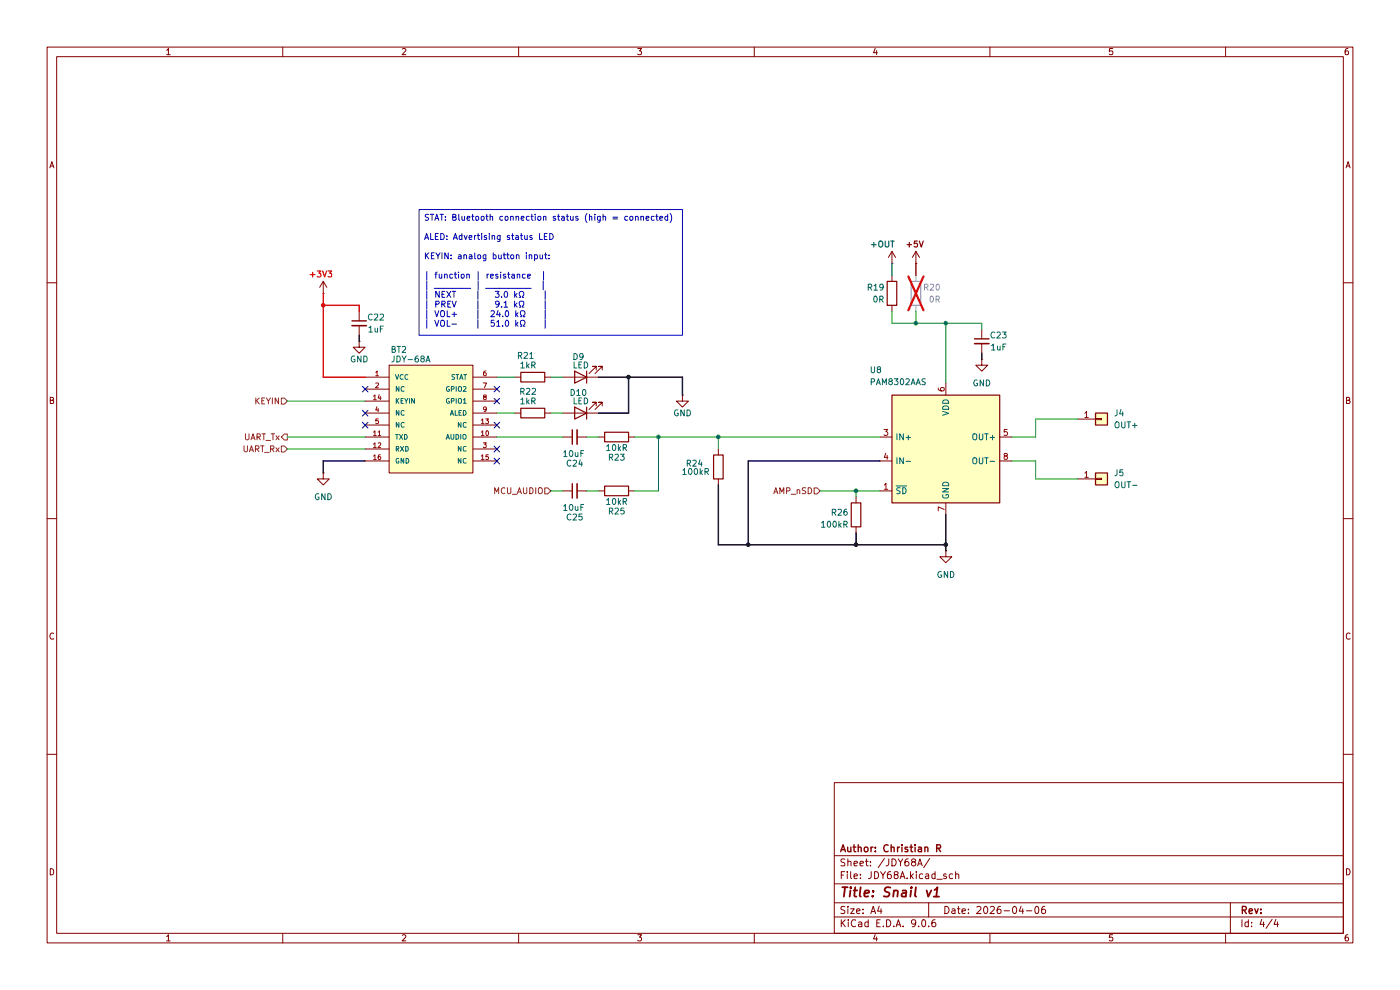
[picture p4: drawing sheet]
(kicad_sch
 (version 20250114)
 (generator "eeschema")
 (generator_version "9.0")
 (paper "A4")
 (title_block
  (title "Snail v1")
  (date "2026-04-06")
  (company "Author: Christian R"))
 (lib_symbols
  (symbol "Amplifier_Audio:PAM8302AAS" (exclude_from_sim no) (in_bom yes) (on_board yes)
   (property "Reference" "U9" (at -12.446 11.684 0) (effects (font (size 1.27 1.27)) (justify left)))
   (property "Value" "PAM8302AAS" (at -12.446 9.144 0) (effects (font (size 1.27 1.27)) (justify left)))
   (property "Footprint" "Package_SO:MSOP-8_3x3mm_P0.65mm" (at 5.334 -30.734 0) (effects (font (size 1.27 1.27)) (hide yes)))
   (property "Datasheet" "https://www.diodes.com/assets/Datasheets/PAM8302A.pdf" (at 1.27 -23.622 0) (effects (font (size 1.27 1.27)) (hide yes)))
   (property "Description" "2.5W Filterless Class-D Mono Audio Amplifier, MSOP-8" (at 1.27 -23.622 0) (effects (font (size 1.27 1.27)) (hide yes)))
   (symbol "PAM8302AAS_0_1"
    (rectangle (start -7.62 6.35) (end 15.24 -16.51) (stroke (width 0.254) (type default)) (fill (type background))))
   (symbol "PAM8302AAS_1_1"
    (pin input line (at -10.16 -2.54 0) (length 2.54) (name "IN+" (effects (font (size 1.27 1.27)))) (number "3" (effects (font (size 1.27 1.27)))))
    (pin input line (at -10.16 -7.62 0) (length 2.54) (name "IN-" (effects (font (size 1.27 1.27)))) (number "4" (effects (font (size 1.27 1.27)))))
    (pin input line (at -10.16 -13.97 0) (length 2.54) (name "~{SD}" (effects (font (size 1.27 1.27)))) (number "1" (effects (font (size 1.27 1.27)))))
    (pin power_in line (at 3.81 8.89 270) (length 2.54) (name "VDD" (effects (font (size 1.27 1.27)))) (number "6" (effects (font (size 1.27 1.27)))))
    (pin power_in line (at 3.81 -19.05 90) (length 2.54) (name "GND" (effects (font (size 1.27 1.27)))) (number "7" (effects (font (size 1.27 1.27)))))
    (pin no_connect line (at 7.62 -5.08 180) (length 2.54) (hide yes) (name "NC" (effects (font (size 1.27 1.27)))) (number "2" (effects (font (size 1.27 1.27)))))
    (pin output line (at 17.78 -2.54 180) (length 2.54) (name "OUT+" (effects (font (size 1.27 1.27)))) (number "5" (effects (font (size 1.27 1.27)))))
    (pin output line (at 17.78 -7.62 180) (length 2.54) (name "OUT-" (effects (font (size 1.27 1.27)))) (number "8" (effects (font (size 1.27 1.27))))))
   (embedded_fonts no))
  (symbol "Connector_Generic:Conn_01x01"
   (pin_names
    (offset 1.016) (hide yes)) (exclude_from_sim no) (in_bom yes) (on_board yes)
   (property "Reference" "J" (at 0 2.54 0) (effects (font (size 1.27 1.27))))
   (property "Value" "Conn_01x01" (at 0 -2.54 0) (effects (font (size 1.27 1.27))))
   (property "Footprint" "" (at 0 0 0) (effects (font (size 1.27 1.27)) (hide yes)))
   (property "Datasheet" "~" (at 0 0 0) (effects (font (size 1.27 1.27)) (hide yes)))
   (property "Description" "Generic connector, single row, 01x01, script generated (kicad-library-utils/schlib/autogen/connector/)" (at 0 0 0) (effects (font (size 1.27 1.27)) (hide yes)))
   (symbol "Conn_01x01_1_1"
    (rectangle (start -1.27 1.27) (end 1.27 -1.27) (stroke (width 0.254) (type default)) (fill (type background)))
    (rectangle (start -1.27 0.127) (end 0 -0.127) (stroke (width 0.1524) (type default)) (fill (type none)))
    (pin passive line (at -5.08 0 0) (length 3.81) (name "Pin_1" (effects (font (size 1.27 1.27)))) (number "1" (effects (font (size 1.27 1.27))))))
   (embedded_fonts no))
  (symbol "Device:C_Small"
   (pin_numbers (hide yes))
   (pin_names
    (offset 0.254) (hide yes)) (exclude_from_sim no) (in_bom yes) (on_board yes)
   (property "Reference" "C" (at 0.254 1.778 0) (effects (font (size 1.27 1.27)) (justify left)))
   (property "Value" "C_Small" (at 0.254 -2.032 0) (effects (font (size 1.27 1.27)) (justify left)))
   (property "Footprint" "" (at 0 0 0) (effects (font (size 1.27 1.27)) (hide yes)))
   (property "Datasheet" "~" (at 0 0 0) (effects (font (size 1.27 1.27)) (hide yes)))
   (property "Description" "Unpolarized capacitor, small symbol" (at 0 0 0) (effects (font (size 1.27 1.27)) (hide yes)))
   (symbol "C_Small_0_1"
    (polyline (pts (xy -1.524 0.508) (xy 1.524 0.508)) (stroke (width 0.3048) (type default)) (fill (type none)))
    (polyline (pts (xy -1.524 -0.508) (xy 1.524 -0.508)) (stroke (width 0.3302) (type default)) (fill (type none))))
   (symbol "C_Small_1_1"
    (pin passive line (at 0 2.54 270) (length 2.032) (name "~" (effects (font (size 1.27 1.27)))) (number "1" (effects (font (size 1.27 1.27)))))
    (pin passive line (at 0 -2.54 90) (length 2.032) (name "~" (effects (font (size 1.27 1.27)))) (number "2" (effects (font (size 1.27 1.27))))))
   (embedded_fonts no))
  (symbol "Device:LED"
   (pin_numbers (hide yes))
   (pin_names
    (offset 1.016) (hide yes)) (exclude_from_sim no) (in_bom yes) (on_board yes)
   (property "Reference" "D" (at 0 2.54 0) (effects (font (size 1.27 1.27))))
   (property "Value" "LED" (at 0 -2.54 0) (effects (font (size 1.27 1.27))))
   (property "Footprint" "" (at 0 0 0) (effects (font (size 1.27 1.27)) (hide yes)))
   (property "Datasheet" "~" (at 0 0 0) (effects (font (size 1.27 1.27)) (hide yes)))
   (property "Description" "Light emitting diode" (at 0 0 0) (effects (font (size 1.27 1.27)) (hide yes)))
   (property "Sim.Pins" "1=K 2=A" (at 0 0 0) (effects (font (size 1.27 1.27)) (hide yes)))
   (symbol "LED_0_1"
    (polyline (pts (xy -3.048 -0.762) (xy -4.572 -2.286) (xy -3.81 -2.286) (xy -4.572 -2.286) (xy -4.572 -1.524)) (stroke (width 0) (type default)) (fill (type none)))
    (polyline (pts (xy -1.778 -0.762) (xy -3.302 -2.286) (xy -2.54 -2.286) (xy -3.302 -2.286) (xy -3.302 -1.524)) (stroke (width 0) (type default)) (fill (type none)))
    (polyline (pts (xy -1.27 0) (xy 1.27 0)) (stroke (width 0) (type default)) (fill (type none)))
    (polyline (pts (xy -1.27 -1.27) (xy -1.27 1.27)) (stroke (width 0.254) (type default)) (fill (type none)))
    (polyline (pts (xy 1.27 -1.27) (xy 1.27 1.27) (xy -1.27 0) (xy 1.27 -1.27)) (stroke (width 0.254) (type default)) (fill (type none))))
   (symbol "LED_1_1"
    (pin passive line (at -3.81 0 0) (length 2.54) (name "K" (effects (font (size 1.27 1.27)))) (number "1" (effects (font (size 1.27 1.27)))))
    (pin passive line (at 3.81 0 180) (length 2.54) (name "A" (effects (font (size 1.27 1.27)))) (number "2" (effects (font (size 1.27 1.27))))))
   (embedded_fonts no))
  (symbol "Device:R"
   (pin_numbers (hide yes))
   (pin_names
    (offset 0)) (exclude_from_sim no) (in_bom yes) (on_board yes)
   (property "Reference" "R" (at 2.032 0 90) (effects (font (size 1.27 1.27))))
   (property "Value" "R" (at 0 0 90) (effects (font (size 1.27 1.27))))
   (property "Footprint" "" (at -1.778 0 90) (effects (font (size 1.27 1.27)) (hide yes)))
   (property "Datasheet" "~" (at 0 0 0) (effects (font (size 1.27 1.27)) (hide yes)))
   (property "Description" "Resistor" (at 0 0 0) (effects (font (size 1.27 1.27)) (hide yes)))
   (symbol "R_0_1"
    (rectangle (start -1.016 -2.54) (end 1.016 2.54) (stroke (width 0.254) (type default)) (fill (type none))))
   (symbol "R_1_1"
    (pin passive line (at 0 3.81 270) (length 1.27) (name "~" (effects (font (size 1.27 1.27)))) (number "1" (effects (font (size 1.27 1.27)))))
    (pin passive line (at 0 -3.81 90) (length 1.27) (name "~" (effects (font (size 1.27 1.27)))) (number "2" (effects (font (size 1.27 1.27))))))
   (embedded_fonts no))
  (symbol "JDY-68A:JDY-68A"
   (pin_names
    (offset 1.016)) (exclude_from_sim no) (in_bom yes) (on_board yes)
   (property "Reference" "BT2" (at 0 16.51 0) (effects (font (size 1.27 1.27))))
   (property "Value" "JDY-68A" (at 0 13.97 0) (effects (font (size 1.27 1.27))))
   (property "Footprint" "" (at 0 11.43 0) (effects (font (size 1.27 1.27)) (hide yes)))
   (property "Datasheet" "" (at 0 10.16 0) (effects (font (size 1.27 1.27)) (hide yes)))
   (property "Description" "JDY-68A Dual-Mode BLE 5.1 + Audio Bluetooth Module" (at 0 8.89 0) (effects (font (size 1.27 1.27)) (hide yes)))
   (symbol "JDY-68A_0_1"
    (rectangle (start -8.89 12.7) (end 8.89 -10.16) (stroke (width 0) (type default)) (fill (type background))))
   (symbol "JDY-68A_1_1"
    (pin power_in line (at -13.97 10.16 0) (length 5.08) (name "VCC" (effects (font (size 1.016 1.016)))) (number "1" (effects (font (size 1.016 1.016)))))
    (pin unspecified line (at -13.97 7.62 0) (length 5.08) (name "NC" (effects (font (size 1.016 1.016)))) (number "2" (effects (font (size 1.016 1.016)))))
    (pin input line (at -13.97 5.08 0) (length 5.08) (name "KEYIN" (effects (font (size 1.016 1.016)))) (number "14" (effects (font (size 1.016 1.016)))))
    (pin unspecified line (at -13.97 2.54 0) (length 5.08) (name "NC" (effects (font (size 1.016 1.016)))) (number "4" (effects (font (size 1.016 1.016)))))
    (pin unspecified line (at -13.97 0 0) (length 5.08) (name "NC" (effects (font (size 1.016 1.016)))) (number "5" (effects (font (size 1.016 1.016)))))
    (pin output line (at -13.97 -2.54 0) (length 5.08) (name "TXD" (effects (font (size 1.016 1.016)))) (number "11" (effects (font (size 1.016 1.016)))))
    (pin input line (at -13.97 -5.08 0) (length 5.08) (name "RXD" (effects (font (size 1.016 1.016)))) (number "12" (effects (font (size 1.016 1.016)))))
    (pin power_in line (at -13.97 -7.62 0) (length 5.08) (name "GND" (effects (font (size 1.016 1.016)))) (number "16" (effects (font (size 1.016 1.016)))))
    (pin output line (at 13.97 10.16 180) (length 5.08) (name "STAT" (effects (font (size 1.016 1.016)))) (number "6" (effects (font (size 1.016 1.016)))))
    (pin output line (at 13.97 7.62 180) (length 5.08) (name "GPIO2" (effects (font (size 1.016 1.016)))) (number "7" (effects (font (size 1.016 1.016)))))
    (pin output line (at 13.97 5.08 180) (length 5.08) (name "GPIO1" (effects (font (size 1.016 1.016)))) (number "8" (effects (font (size 1.016 1.016)))))
    (pin output line (at 13.97 2.54 180) (length 5.08) (name "ALED" (effects (font (size 1.016 1.016)))) (number "9" (effects (font (size 1.016 1.016)))))
    (pin input line (at 13.97 0 180) (length 5.08) (name "NC" (effects (font (size 1.016 1.016)))) (number "13" (effects (font (size 1.016 1.016)))))
    (pin output line (at 13.97 -2.54 180) (length 5.08) (name "AUDIO" (effects (font (size 1.016 1.016)))) (number "10" (effects (font (size 1.016 1.016)))))
    (pin unspecified line (at 13.97 -5.08 180) (length 5.08) (name "NC" (effects (font (size 1.016 1.016)))) (number "3" (effects (font (size 1.016 1.016)))))
    (pin passive line (at 13.97 -7.62 180) (length 5.08) (name "NC" (effects (font (size 1.016 1.016)))) (number "15" (effects (font (size 1.016 1.016))))))
   (embedded_fonts no))
  (symbol "power:+1V0"
   (power)
   (pin_numbers (hide yes))
   (pin_names
    (offset 0) (hide yes)) (exclude_from_sim no) (in_bom yes) (on_board yes)
   (property "Reference" "#PWR" (at 0 -3.81 0) (effects (font (size 1.27 1.27)) (hide yes)))
   (property "Value" "+1V0" (at 0 3.556 0) (effects (font (size 1.27 1.27))))
   (property "Footprint" "" (at 0 0 0) (effects (font (size 1.27 1.27)) (hide yes)))
   (property "Datasheet" "" (at 0 0 0) (effects (font (size 1.27 1.27)) (hide yes)))
   (property "Description" "Power symbol creates a global label with name \"+1V0\"" (at 0 0 0) (effects (font (size 1.27 1.27)) (hide yes)))
   (symbol "+1V0_0_1"
    (polyline (pts (xy -0.762 1.27) (xy 0 2.54)) (stroke (width 0) (type default)) (fill (type none)))
    (polyline (pts (xy 0 2.54) (xy 0.762 1.27)) (stroke (width 0) (type default)) (fill (type none)))
    (polyline (pts (xy 0 0) (xy 0 2.54)) (stroke (width 0) (type default)) (fill (type none))))
   (symbol "+1V0_1_1"
    (pin power_in line (at 0 0 90) (length 0) (name "~" (effects (font (size 1.27 1.27)))) (number "1" (effects (font (size 1.27 1.27))))))
   (embedded_fonts no))
  (symbol "power:+3V3"
   (power)
   (pin_numbers (hide yes))
   (pin_names
    (offset 0) (hide yes)) (exclude_from_sim no) (in_bom yes) (on_board yes)
   (property "Reference" "#PWR" (at 0 -3.81 0) (effects (font (size 1.27 1.27)) (hide yes)))
   (property "Value" "+3V3" (at 0 3.556 0) (effects (font (size 1.27 1.27))))
   (property "Footprint" "" (at 0 0 0) (effects (font (size 1.27 1.27)) (hide yes)))
   (property "Datasheet" "" (at 0 0 0) (effects (font (size 1.27 1.27)) (hide yes)))
   (property "Description" "Power symbol creates a global label with name \"+3V3\"" (at 0 0 0) (effects (font (size 1.27 1.27)) (hide yes)))
   (symbol "+3V3_0_1"
    (polyline (pts (xy -0.762 1.27) (xy 0 2.54)) (stroke (width 0) (type default)) (fill (type none)))
    (polyline (pts (xy 0 2.54) (xy 0.762 1.27)) (stroke (width 0) (type default)) (fill (type none)))
    (polyline (pts (xy 0 0) (xy 0 2.54)) (stroke (width 0) (type default)) (fill (type none))))
   (symbol "+3V3_1_1"
    (pin power_in line (at 0 0 90) (length 0) (name "~" (effects (font (size 1.27 1.27)))) (number "1" (effects (font (size 1.27 1.27))))))
   (embedded_fonts no))
  (symbol "power:+5V"
   (power)
   (pin_numbers (hide yes))
   (pin_names
    (offset 0) (hide yes)) (exclude_from_sim no) (in_bom yes) (on_board yes)
   (property "Reference" "#PWR" (at 0 -3.81 0) (effects (font (size 1.27 1.27)) (hide yes)))
   (property "Value" "+5V" (at 0 3.556 0) (effects (font (size 1.27 1.27))))
   (property "Footprint" "" (at 0 0 0) (effects (font (size 1.27 1.27)) (hide yes)))
   (property "Datasheet" "" (at 0 0 0) (effects (font (size 1.27 1.27)) (hide yes)))
   (property "Description" "Power symbol creates a global label with name \"+5V\"" (at 0 0 0) (effects (font (size 1.27 1.27)) (hide yes)))
   (symbol "+5V_0_1"
    (polyline (pts (xy -0.762 1.27) (xy 0 2.54)) (stroke (width 0) (type default)) (fill (type none)))
    (polyline (pts (xy 0 2.54) (xy 0.762 1.27)) (stroke (width 0) (type default)) (fill (type none)))
    (polyline (pts (xy 0 0) (xy 0 2.54)) (stroke (width 0) (type default)) (fill (type none))))
   (symbol "+5V_1_1"
    (pin power_in line (at 0 0 90) (length 0) (name "~" (effects (font (size 1.27 1.27)))) (number "1" (effects (font (size 1.27 1.27))))))
   (embedded_fonts no))
  (symbol "power:GND"
   (power)
   (pin_numbers (hide yes))
   (pin_names
    (offset 0) (hide yes)) (exclude_from_sim no) (in_bom yes) (on_board yes)
   (property "Reference" "#PWR" (at 0 -6.35 0) (effects (font (size 1.27 1.27)) (hide yes)))
   (property "Value" "GND" (at 0 -3.81 0) (effects (font (size 1.27 1.27))))
   (property "Footprint" "" (at 0 0 0) (effects (font (size 1.27 1.27)) (hide yes)))
   (property "Datasheet" "" (at 0 0 0) (effects (font (size 1.27 1.27)) (hide yes)))
   (property "Description" "Power symbol creates a global label with name \"GND\" , ground" (at 0 0 0) (effects (font (size 1.27 1.27)) (hide yes)))
   (symbol "GND_0_1"
    (polyline (pts (xy 0 0) (xy 0 -1.27) (xy 1.27 -1.27) (xy 0 -2.54) (xy -1.27 -1.27) (xy 0 -1.27)) (stroke (width 0) (type default)) (fill (type none))))
   (symbol "GND_1_1"
    (pin power_in line (at 0 0 270) (length 0) (name "~" (effects (font (size 1.27 1.27)))) (number "1" (effects (font (size 1.27 1.27))))))
   (embedded_fonts no)))
 (text_box "STAT: Bluetooth connection status (high = connected)\n\nALED: Advertising status LED\n\nKEYIN: analog button input:\n\n| function | resistance  |\n| ________ | __________  |\n| NEXT	 |   3.0 kΩ	|\n| PREV	 |   9.1 kΩ	|\n| VOL+	 |  24.0 kΩ	|\n| VOL−	 |  51.0 kΩ	|\n"
  (exclude_from_sim no)
  (at 88.9 44.45 0)
  (size 55.88 26.67)
  (margins 0.9525 0.9525 0.9525 0.9525)
  (stroke (width 0) (type solid))
  (fill (type none))
  (effects (font (size 1.27 1.27)) (justify left top)))
 (junction
  (at 181.61 104.14)
  (diameter 0)
  (color 0 0 0 0))
 (junction
  (at 200.66 115.57)
  (diameter 0)
  (color 0 0 0 1))
 (junction
  (at 194.31 68.58)
  (diameter 0)
  (color 0 0 0 0))
 (junction
  (at 152.4 92.71)
  (diameter 0)
  (color 0 0 0 0))
 (junction
  (at 181.61 115.57)
  (diameter 0)
  (color 0 0 0 1))
 (junction
  (at 133.35 80.01)
  (diameter 0)
  (color 0 0 0 1))
 (junction
  (at 200.66 68.58)
  (diameter 0)
  (color 0 0 0 0))
 (junction
  (at 68.58 64.77)
  (diameter 0)
  (color 255 0 0 1))
 (junction
  (at 139.7 92.71)
  (diameter 0)
  (color 0 0 0 0))
 (junction
  (at 158.75 115.57)
  (diameter 0)
  (color 0 0 0 1))
 (no_connect
  (at 105.41 95.25))
 (no_connect
  (at 77.47 82.55))
 (no_connect
  (at 105.41 97.79))
 (no_connect
  (at 105.41 85.09))
 (no_connect
  (at 77.47 90.17))
 (no_connect
  (at 105.41 82.55))
 (no_connect
  (at 77.47 87.63))
 (no_connect
  (at 105.41 90.17))
 (wire
  (pts (xy 68.58 80.01) (xy 77.47 80.01))
  (stroke (width 0.3048) (type default) (color 255 0 0 1)))
 (wire
  (pts (xy 60.96 92.71) (xy 77.47 92.71))
  (stroke (width 0) (type default)))
 (wire
  (pts (xy 152.4 92.71) (xy 186.69 92.71))
  (stroke (width 0) (type default)))
 (wire
  (pts (xy 133.35 87.63) (xy 133.35 80.01))
  (stroke (width 0.3048) (type default) (color 0 0 0 1)))
 (wire
  (pts (xy 116.84 80.01) (xy 119.38 80.01))
  (stroke (width 0) (type default)))
 (wire
  (pts (xy 219.71 101.6) (xy 228.6 101.6))
  (stroke (width 0) (type default)))
 (wire
  (pts (xy 152.4 92.71) (xy 152.4 95.25))
  (stroke (width 0) (type default)))
 (wire
  (pts (xy 189.23 68.58) (xy 194.31 68.58))
  (stroke (width 0) (type default)))
 (wire
  (pts (xy 105.41 92.71) (xy 119.38 92.71))
  (stroke (width 0) (type default)))
 (wire
  (pts (xy 208.28 74.93) (xy 208.28 76.2))
  (stroke (width 0.3048) (type default) (color 0 0 0 1)))
 (wire
  (pts (xy 194.31 55.88) (xy 194.31 58.42))
  (stroke (width 0.3048) (type default) (color 132 0 0 1)))
 (wire
  (pts (xy 194.31 66.04) (xy 194.31 68.58))
  (stroke (width 0) (type default)))
 (wire
  (pts (xy 189.23 66.04) (xy 189.23 68.58))
  (stroke (width 0) (type default)))
 (wire
  (pts (xy 158.75 115.57) (xy 181.61 115.57))
  (stroke (width 0.3048) (type default) (color 0 0 0 1)))
 (wire
  (pts (xy 194.31 68.58) (xy 200.66 68.58))
  (stroke (width 0) (type default)))
 (wire
  (pts (xy 200.66 68.58) (xy 200.66 81.28))
  (stroke (width 0) (type default)))
 (wire
  (pts (xy 124.46 92.71) (xy 127 92.71))
  (stroke (width 0) (type default)))
 (wire
  (pts (xy 219.71 88.9) (xy 228.6 88.9))
  (stroke (width 0) (type default)))
 (wire
  (pts (xy 134.62 92.71) (xy 139.7 92.71))
  (stroke (width 0) (type default)))
 (wire
  (pts (xy 200.66 115.57) (xy 200.66 116.84))
  (stroke (width 0.3048) (type default) (color 0 0 0 1)))
 (wire
  (pts (xy 214.63 97.79) (xy 219.71 97.79))
  (stroke (width 0) (type default)))
 (wire
  (pts (xy 139.7 104.14) (xy 139.7 92.71))
  (stroke (width 0) (type default)))
 (wire
  (pts (xy 116.84 104.14) (xy 119.38 104.14))
  (stroke (width 0) (type default)))
 (wire
  (pts (xy 152.4 102.87) (xy 152.4 115.57))
  (stroke (width 0.3048) (type default) (color 0 0 0 1)))
 (wire
  (pts (xy 127 87.63) (xy 133.35 87.63))
  (stroke (width 0.3048) (type default) (color 0 0 0 1)))
 (wire
  (pts (xy 124.46 104.14) (xy 127 104.14))
  (stroke (width 0) (type default)))
 (wire
  (pts (xy 219.71 92.71) (xy 219.71 88.9))
  (stroke (width 0) (type default)))
 (wire
  (pts (xy 158.75 97.79) (xy 186.69 97.79))
  (stroke (width 0.3048) (type default) (color 0 0 0 1)))
 (wire
  (pts (xy 68.58 64.77) (xy 76.2 64.77))
  (stroke (width 0.3048) (type default) (color 255 0 0 1)))
 (wire
  (pts (xy 127 80.01) (xy 133.35 80.01))
  (stroke (width 0.3048) (type default) (color 0 0 0 1)))
 (wire
  (pts (xy 189.23 55.88) (xy 189.23 58.42))
  (stroke (width 0.3048) (type default) (color 0 132 132 1)))
 (wire
  (pts (xy 173.99 104.14) (xy 181.61 104.14))
  (stroke (width 0) (type default)))
 (wire
  (pts (xy 181.61 115.57) (xy 200.66 115.57))
  (stroke (width 0.3048) (type default) (color 0 0 0 1)))
 (wire
  (pts (xy 68.58 97.79) (xy 77.47 97.79))
  (stroke (width 0.3048) (type default) (color 0 0 0 1)))
 (wire
  (pts (xy 105.41 87.63) (xy 109.22 87.63))
  (stroke (width 0) (type default)))
 (wire
  (pts (xy 158.75 97.79) (xy 158.75 115.57))
  (stroke (width 0.3048) (type default) (color 0 0 0 1)))
 (wire
  (pts (xy 181.61 104.14) (xy 181.61 105.41))
  (stroke (width 0) (type default)))
 (wire
  (pts (xy 60.96 95.25) (xy 77.47 95.25))
  (stroke (width 0) (type default)))
 (wire
  (pts (xy 200.66 68.58) (xy 208.28 68.58))
  (stroke (width 0) (type default)))
 (wire
  (pts (xy 116.84 87.63) (xy 119.38 87.63))
  (stroke (width 0) (type default)))
 (wire
  (pts (xy 105.41 80.01) (xy 109.22 80.01))
  (stroke (width 0) (type default)))
 (wire
  (pts (xy 219.71 97.79) (xy 219.71 101.6))
  (stroke (width 0) (type default)))
 (wire
  (pts (xy 208.28 68.58) (xy 208.28 69.85))
  (stroke (width 0) (type default)))
 (wire
  (pts (xy 68.58 100.33) (xy 68.58 97.79))
  (stroke (width 0.3048) (type default) (color 0 0 0 1)))
 (wire
  (pts (xy 68.58 64.77) (xy 68.58 80.01))
  (stroke (width 0.3048) (type default) (color 255 0 0 1)))
 (wire
  (pts (xy 152.4 115.57) (xy 158.75 115.57))
  (stroke (width 0.3048) (type default) (color 0 0 0 1)))
 (wire
  (pts (xy 60.96 85.09) (xy 77.47 85.09))
  (stroke (width 0) (type default)))
 (wire
  (pts (xy 76.2 71.12) (xy 76.2 72.39))
  (stroke (width 0.3048) (type default) (color 0 0 0 1)))
 (wire
  (pts (xy 139.7 92.71) (xy 152.4 92.71))
  (stroke (width 0) (type default)))
 (wire
  (pts (xy 134.62 104.14) (xy 139.7 104.14))
  (stroke (width 0) (type default)))
 (wire
  (pts (xy 76.2 64.77) (xy 76.2 66.04))
  (stroke (width 0.3048) (type default) (color 255 0 0 1)))
 (wire
  (pts (xy 200.66 109.22) (xy 200.66 115.57))
  (stroke (width 0.3048) (type default) (color 0 0 0 1)))
 (wire
  (pts (xy 144.78 83.82) (xy 144.78 80.01))
  (stroke (width 0.3048) (type default) (color 0 0 0 1)))
 (wire
  (pts (xy 181.61 104.14) (xy 186.69 104.14))
  (stroke (width 0) (type default)))
 (wire
  (pts (xy 144.78 80.01) (xy 133.35 80.01))
  (stroke (width 0.3048) (type default) (color 0 0 0 1)))
 (wire
  (pts (xy 181.61 113.03) (xy 181.61 115.57))
  (stroke (width 0.3048) (type default) (color 0 0 0 1)))
 (wire
  (pts (xy 214.63 92.71) (xy 219.71 92.71))
  (stroke (width 0) (type default)))
 (wire
  (pts (xy 68.58 62.23) (xy 68.58 64.77))
  (stroke (width 0.3048) (type default) (color 255 0 0 1)))
 (hierarchical_label "UART_Rx"
  (shape input)
  (at 60.96 95.25 180)
  (effects (font (size 1.27 1.27)) (justify right)))
 (hierarchical_label "AMP_nSD"
  (shape input)
  (at 173.99 104.14 180)
  (effects (font (size 1.27 1.27)) (justify right)))
 (hierarchical_label "MCU_AUDIO"
  (shape input)
  (at 116.84 104.14 180)
  (effects (font (size 1.27 1.27)) (justify right)))
 (hierarchical_label "UART_Tx"
  (shape output)
  (at 60.96 92.71 180)
  (effects (font (size 1.27 1.27)) (justify right)))
 (hierarchical_label "KEYIN"
  (shape input)
  (at 60.96 85.09 180)
  (effects (font (size 1.27 1.27)) (justify right)))
 (symbol
  (lib_id "Amplifier_Audio:PAM8302AAS")
  (at 196.85 90.17 0)
  (unit 1)
  (exclude_from_sim no)
  (in_bom yes)
  (on_board yes)
  (dnp no)
  (property "Reference" "U8" (at 184.404 78.486 0) (effects (font (size 1.27 1.27)) (justify left)))
  (property "Value" "PAM8302AAS" (at 184.404 81.026 0) (effects (font (size 1.27 1.27)) (justify left)))
  (property "Footprint" "Package_SO:MSOP-8_3x3mm_P0.65mm" (at 202.184 120.904 0) (effects (font (size 1.27 1.27)) (hide yes)))
  (property "Datasheet" "https://www.diodes.com/assets/Datasheets/PAM8302A.pdf" (at 198.12 113.792 0) (effects (font (size 1.27 1.27)) (hide yes)))
  (property "Description" "2.5W Filterless Class-D Mono Audio Amplifier, MSOP-8" (at 198.12 113.792 0) (effects (font (size 1.27 1.27)) (hide yes)))
  (pin "1")
  (pin "5")
  (pin "7")
  (pin "2")
  (pin "4")
  (pin "6")
  (pin "8")
  (pin "3"))
 (symbol
  (lib_id "Device:R")
  (at 113.03 87.63 90)
  (unit 1)
  (exclude_from_sim no)
  (in_bom yes)
  (on_board yes)
  (dnp no)
  (property "Reference" "R22" (at 112.014 83.058 90) (effects (font (size 1.27 1.27))))
  (property "Value" "1kR" (at 112.014 85.09 90) (effects (font (size 1.27 1.27))))
  (property "Footprint" "Resistor_SMD:R_0805_2012Metric_Pad1.20x1.40mm_HandSolder" (at 113.03 89.408 90) (effects (font (size 1.27 1.27)) (hide yes)))
  (property "Datasheet" "~" (at 113.03 87.63 0) (effects (font (size 1.27 1.27)) (hide yes)))
  (property "Description" "Resistor" (at 113.03 87.63 0) (effects (font (size 1.27 1.27)) (hide yes)))
  (pin "1")
  (pin "2"))
 (symbol
  (lib_id "power:GND")
  (at 208.28 76.2 0)
  (unit 1)
  (exclude_from_sim no)
  (in_bom yes)
  (on_board yes)
  (dnp no)
  (fields_autoplaced yes)
  (property "Reference" "#PWR044" (at 208.28 82.55 0) (effects (font (size 1.27 1.27)) (hide yes)))
  (property "Value" "GND" (at 208.28 81.28 0) (effects (font (size 1.27 1.27))))
  (property "Footprint" "" (at 208.28 76.2 0) (effects (font (size 1.27 1.27)) (hide yes)))
  (property "Datasheet" "" (at 208.28 76.2 0) (effects (font (size 1.27 1.27)) (hide yes)))
  (property "Description" "Power symbol creates a global label with name \"GND\" , ground" (at 208.28 76.2 0) (effects (font (size 1.27 1.27)) (hide yes)))
  (pin "1"))
 (symbol
  (lib_id "power:GND")
  (at 76.2 72.39 0)
  (unit 1)
  (exclude_from_sim no)
  (in_bom yes)
  (on_board yes)
  (dnp no)
  (property "Reference" "#PWR043" (at 76.2 78.74 0) (effects (font (size 1.27 1.27)) (hide yes)))
  (property "Value" "GND" (at 76.2 76.2 0) (effects (font (size 1.27 1.27))))
  (property "Footprint" "" (at 76.2 72.39 0) (effects (font (size 1.27 1.27)) (hide yes)))
  (property "Datasheet" "" (at 76.2 72.39 0) (effects (font (size 1.27 1.27)) (hide yes)))
  (property "Description" "Power symbol creates a global label with name \"GND\" , ground" (at 76.2 72.39 0) (effects (font (size 1.27 1.27)) (hide yes)))
  (pin "1"))
 (symbol
  (lib_id "Device:LED")
  (at 123.19 80.01 180)
  (unit 1)
  (exclude_from_sim no)
  (in_bom yes)
  (on_board yes)
  (dnp no)
  (property "Reference" "D9" (at 122.682 75.692 0) (effects (font (size 1.27 1.27))))
  (property "Value" "LED" (at 123.19 77.47 0) (effects (font (size 1.27 1.27))))
  (property "Footprint" "LED_SMD:LED_0805_2012Metric_Pad1.15x1.40mm_HandSolder" (at 123.19 80.01 0) (effects (font (size 1.27 1.27)) (hide yes)))
  (property "Datasheet" "~" (at 123.19 80.01 0) (effects (font (size 1.27 1.27)) (hide yes)))
  (property "Description" "Light emitting diode" (at 123.19 80.01 0) (effects (font (size 1.27 1.27)) (hide yes)))
  (property "Sim.Pins" "1=K 2=A" (at 123.19 80.01 0) (effects (font (size 1.27 1.27)) (hide yes)))
  (pin "2")
  (pin "1"))
 (symbol
  (lib_id "Device:C_Small")
  (at 121.92 104.14 90)
  (unit 1)
  (exclude_from_sim no)
  (in_bom yes)
  (on_board yes)
  (dnp no)
  (property "Reference" "C25" (at 121.92 109.728 90) (effects (font (size 1.27 1.27))))
  (property "Value" "10uF" (at 121.666 107.696 90) (effects (font (size 1.27 1.27))))
  (property "Footprint" "Capacitor_SMD:C_0805_2012Metric_Pad1.18x1.45mm_HandSolder" (at 121.92 104.14 0) (effects (font (size 1.27 1.27)) (hide yes)))
  (property "Datasheet" "~" (at 121.92 104.14 0) (effects (font (size 1.27 1.27)) (hide yes)))
  (property "Description" "Unpolarized capacitor, small symbol" (at 121.92 104.14 0) (effects (font (size 1.27 1.27)) (hide yes)))
  (pin "1")
  (pin "2"))
 (symbol
  (lib_id "Device:LED")
  (at 123.19 87.63 180)
  (unit 1)
  (exclude_from_sim no)
  (in_bom yes)
  (on_board yes)
  (dnp no)
  (property "Reference" "D10" (at 122.682 83.312 0) (effects (font (size 1.27 1.27))))
  (property "Value" "LED" (at 123.19 85.09 0) (effects (font (size 1.27 1.27))))
  (property "Footprint" "LED_SMD:LED_0805_2012Metric_Pad1.15x1.40mm_HandSolder" (at 123.19 87.63 0) (effects (font (size 1.27 1.27)) (hide yes)))
  (property "Datasheet" "~" (at 123.19 87.63 0) (effects (font (size 1.27 1.27)) (hide yes)))
  (property "Description" "Light emitting diode" (at 123.19 87.63 0) (effects (font (size 1.27 1.27)) (hide yes)))
  (property "Sim.Pins" "1=K 2=A" (at 123.19 87.63 0) (effects (font (size 1.27 1.27)) (hide yes)))
  (pin "2")
  (pin "1"))
 (symbol
  (lib_id "Device:R")
  (at 113.03 80.01 90)
  (unit 1)
  (exclude_from_sim no)
  (in_bom yes)
  (on_board yes)
  (dnp no)
  (property "Reference" "R21" (at 111.506 75.438 90) (effects (font (size 1.27 1.27))))
  (property "Value" "1kR" (at 112.014 77.47 90) (effects (font (size 1.27 1.27))))
  (property "Footprint" "Resistor_SMD:R_0805_2012Metric_Pad1.20x1.40mm_HandSolder" (at 113.03 81.788 90) (effects (font (size 1.27 1.27)) (hide yes)))
  (property "Datasheet" "~" (at 113.03 80.01 0) (effects (font (size 1.27 1.27)) (hide yes)))
  (property "Description" "Resistor" (at 113.03 80.01 0) (effects (font (size 1.27 1.27)) (hide yes)))
  (pin "1")
  (pin "2"))
 (symbol
  (lib_id "Device:C_Small")
  (at 208.28 72.39 0)
  (mirror y)
  (unit 1)
  (exclude_from_sim no)
  (in_bom yes)
  (on_board yes)
  (dnp no)
  (property "Reference" "C23" (at 211.836 71.12 0) (effects (font (size 1.27 1.27))))
  (property "Value" "1uF" (at 211.836 73.66 0) (effects (font (size 1.27 1.27))))
  (property "Footprint" "Capacitor_SMD:C_0805_2012Metric_Pad1.18x1.45mm_HandSolder" (at 208.28 72.39 0) (effects (font (size 1.27 1.27)) (hide yes)))
  (property "Datasheet" "~" (at 208.28 72.39 0) (effects (font (size 1.27 1.27)) (hide yes)))
  (property "Description" "Unpolarized capacitor, small symbol" (at 208.28 72.39 0) (effects (font (size 1.27 1.27)) (hide yes)))
  (pin "1")
  (pin "2"))
 (symbol
  (lib_id "Device:R")
  (at 130.81 92.71 90)
  (mirror x)
  (unit 1)
  (exclude_from_sim no)
  (in_bom yes)
  (on_board yes)
  (dnp no)
  (property "Reference" "R23" (at 130.81 97.028 90) (effects (font (size 1.27 1.27))))
  (property "Value" "10kR" (at 130.81 94.996 90) (effects (font (size 1.27 1.27))))
  (property "Footprint" "Resistor_SMD:R_0805_2012Metric_Pad1.20x1.40mm_HandSolder" (at 130.81 90.932 90) (effects (font (size 1.27 1.27)) (hide yes)))
  (property "Datasheet" "~" (at 130.81 92.71 0) (effects (font (size 1.27 1.27)) (hide yes)))
  (property "Description" "Resistor" (at 130.81 92.71 0) (effects (font (size 1.27 1.27)) (hide yes)))
  (pin "1")
  (pin "2"))
 (symbol
  (lib_id "power:+5V")
  (at 194.31 55.88 0)
  (unit 1)
  (exclude_from_sim no)
  (in_bom yes)
  (on_board yes)
  (dnp no)
  (property "Reference" "#PWR041" (at 194.31 59.69 0) (effects (font (size 1.27 1.27)) (hide yes)))
  (property "Value" "+5V" (at 194.056 51.816 0) (effects (font (size 1.27 1.27) (thickness 0.254)
    (bold yes) (color 132 0 0 1))))
  (property "Footprint" "" (at 194.31 55.88 0) (effects (font (size 1.27 1.27)) (hide yes)))
  (property "Datasheet" "" (at 194.31 55.88 0) (effects (font (size 1.27 1.27)) (hide yes)))
  (property "Description" "Power symbol creates a global label with name \"+5V\"" (at 194.31 55.88 0) (effects (font (size 1.27 1.27)) (hide yes)))
  (pin "1"))
 (symbol
  (lib_id "Device:R")
  (at 152.4 99.06 180)
  (unit 1)
  (exclude_from_sim no)
  (in_bom yes)
  (on_board yes)
  (dnp no)
  (property "Reference" "R24" (at 147.32 98.298 0) (effects (font (size 1.27 1.27))))
  (property "Value" "100kR" (at 147.574 100.076 0) (effects (font (size 1.27 1.27))))
  (property "Footprint" "Resistor_SMD:R_0805_2012Metric_Pad1.20x1.40mm_HandSolder" (at 154.178 99.06 90) (effects (font (size 1.27 1.27)) (hide yes)))
  (property "Datasheet" "~" (at 152.4 99.06 0) (effects (font (size 1.27 1.27)) (hide yes)))
  (property "Description" "Resistor" (at 152.4 99.06 0) (effects (font (size 1.27 1.27)) (hide yes)))
  (pin "1")
  (pin "2"))
 (symbol
  (lib_id "Connector_Generic:Conn_01x01")
  (at 233.68 88.9 0)
  (unit 1)
  (exclude_from_sim no)
  (in_bom yes)
  (on_board yes)
  (dnp no)
  (fields_autoplaced yes)
  (property "Reference" "J4" (at 236.22 87.6299 0) (effects (font (size 1.27 1.27)) (justify left)))
  (property "Value" "OUT+" (at 236.22 90.1699 0) (effects (font (size 1.27 1.27)) (justify left)))
  (property "Footprint" "Connector_Wire:SolderWirePad_1x01_SMD_1.5x3mm" (at 233.68 88.9 0) (effects (font (size 1.27 1.27)) (hide yes)))
  (property "Datasheet" "~" (at 233.68 88.9 0) (effects (font (size 1.27 1.27)) (hide yes)))
  (property "Description" "Generic connector, single row, 01x01, script generated (kicad-library-utils/schlib/autogen/connector/)" (at 233.68 88.9 0) (effects (font (size 1.27 1.27)) (hide yes)))
  (pin "1"))
 (symbol
  (lib_id "Device:R")
  (at 130.81 104.14 90)
  (mirror x)
  (unit 1)
  (exclude_from_sim no)
  (in_bom yes)
  (on_board yes)
  (dnp no)
  (property "Reference" "R25" (at 130.81 108.458 90) (effects (font (size 1.27 1.27))))
  (property "Value" "10kR" (at 130.81 106.426 90) (effects (font (size 1.27 1.27))))
  (property "Footprint" "Resistor_SMD:R_0805_2012Metric_Pad1.20x1.40mm_HandSolder" (at 130.81 102.362 90) (effects (font (size 1.27 1.27)) (hide yes)))
  (property "Datasheet" "~" (at 130.81 104.14 0) (effects (font (size 1.27 1.27)) (hide yes)))
  (property "Description" "Resistor" (at 130.81 104.14 0) (effects (font (size 1.27 1.27)) (hide yes)))
  (pin "1")
  (pin "2"))
 (symbol
  (lib_id "Device:C_Small")
  (at 76.2 68.58 0)
  (mirror y)
  (unit 1)
  (exclude_from_sim no)
  (in_bom yes)
  (on_board yes)
  (dnp no)
  (property "Reference" "C22" (at 79.756 67.31 0) (effects (font (size 1.27 1.27))))
  (property "Value" "1uF" (at 79.756 69.85 0) (effects (font (size 1.27 1.27))))
  (property "Footprint" "Capacitor_SMD:C_0805_2012Metric_Pad1.18x1.45mm_HandSolder" (at 76.2 68.58 0) (effects (font (size 1.27 1.27)) (hide yes)))
  (property "Datasheet" "~" (at 76.2 68.58 0) (effects (font (size 1.27 1.27)) (hide yes)))
  (property "Description" "Unpolarized capacitor, small symbol" (at 76.2 68.58 0) (effects (font (size 1.27 1.27)) (hide yes)))
  (pin "1")
  (pin "2"))
 (symbol
  (lib_id "power:+3V3")
  (at 68.58 62.23 0)
  (unit 1)
  (exclude_from_sim no)
  (in_bom yes)
  (on_board yes)
  (dnp no)
  (property "Reference" "#PWR042" (at 68.58 66.04 0) (effects (font (size 1.27 1.27)) (hide yes)))
  (property "Value" "+3V3" (at 65.278 58.166 0) (effects (font (size 1.27 1.27) (thickness 0.254)
    (bold yes) (color 255 0 0 1)) (justify left)))
  (property "Footprint" "" (at 68.58 62.23 0) (effects (font (size 1.27 1.27)) (hide yes)))
  (property "Datasheet" "" (at 68.58 62.23 0) (effects (font (size 1.27 1.27)) (hide yes)))
  (property "Description" "Power symbol creates a global label with name \"+3V3\"" (at 68.58 62.23 0) (effects (font (size 1.27 1.27)) (hide yes)))
  (pin "1"))
 (symbol
  (lib_id "Device:R")
  (at 189.23 62.23 0)
  (mirror y)
  (unit 1)
  (exclude_from_sim no)
  (in_bom yes)
  (on_board yes)
  (dnp no)
  (property "Reference" "R19" (at 187.706 60.96 0) (effects (font (size 1.27 1.27)) (justify left)))
  (property "Value" "0R" (at 187.706 63.5 0) (effects (font (size 1.27 1.27)) (justify left)))
  (property "Footprint" "Resistor_SMD:R_0805_2012Metric_Pad1.20x1.40mm_HandSolder" (at 191.008 62.23 90) (effects (font (size 1.27 1.27)) (hide yes)))
  (property "Datasheet" "~" (at 189.23 62.23 0) (effects (font (size 1.27 1.27)) (hide yes)))
  (property "Description" "Resistor" (at 189.23 62.23 0) (effects (font (size 1.27 1.27)) (hide yes)))
  (pin "1")
  (pin "2"))
 (symbol
  (lib_id "Device:R")
  (at 181.61 109.22 0)
  (mirror y)
  (unit 1)
  (exclude_from_sim no)
  (in_bom yes)
  (on_board yes)
  (dnp no)
  (property "Reference" "R26" (at 180.086 108.712 0) (effects (font (size 1.27 1.27)) (justify left)))
  (property "Value" "100kR" (at 180.086 111.252 0) (effects (font (size 1.27 1.27)) (justify left)))
  (property "Footprint" "Resistor_SMD:R_0805_2012Metric_Pad1.20x1.40mm_HandSolder" (at 183.388 109.22 90) (effects (font (size 1.27 1.27)) (hide yes)))
  (property "Datasheet" "~" (at 181.61 109.22 0) (effects (font (size 1.27 1.27)) (hide yes)))
  (property "Description" "Resistor" (at 181.61 109.22 0) (effects (font (size 1.27 1.27)) (hide yes)))
  (pin "1")
  (pin "2"))
 (symbol
  (lib_id "Device:R")
  (at 194.31 62.23 0)
  (mirror y)
  (unit 1)
  (exclude_from_sim no)
  (in_bom yes)
  (on_board yes)
  (dnp yes)
  (property "Reference" "R20" (at 199.644 60.96 0) (effects (font (size 1.27 1.27)) (justify left)))
  (property "Value" "0R" (at 199.644 63.5 0) (effects (font (size 1.27 1.27)) (justify left)))
  (property "Footprint" "Resistor_SMD:R_0805_2012Metric_Pad1.20x1.40mm_HandSolder" (at 196.088 62.23 90) (effects (font (size 1.27 1.27)) (hide yes)))
  (property "Datasheet" "~" (at 194.31 62.23 0) (effects (font (size 1.27 1.27)) (hide yes)))
  (property "Description" "Resistor" (at 194.31 62.23 0) (effects (font (size 1.27 1.27)) (hide yes)))
  (pin "1")
  (pin "2"))
 (symbol
  (lib_id "power:GND")
  (at 200.66 116.84 0)
  (unit 1)
  (exclude_from_sim no)
  (in_bom yes)
  (on_board yes)
  (dnp no)
  (fields_autoplaced yes)
  (property "Reference" "#PWR047" (at 200.66 123.19 0) (effects (font (size 1.27 1.27)) (hide yes)))
  (property "Value" "GND" (at 200.66 121.92 0) (effects (font (size 1.27 1.27))))
  (property "Footprint" "" (at 200.66 116.84 0) (effects (font (size 1.27 1.27)) (hide yes)))
  (property "Datasheet" "" (at 200.66 116.84 0) (effects (font (size 1.27 1.27)) (hide yes)))
  (property "Description" "Power symbol creates a global label with name \"GND\" , ground" (at 200.66 116.84 0) (effects (font (size 1.27 1.27)) (hide yes)))
  (pin "1"))
 (symbol
  (lib_id "Connector_Generic:Conn_01x01")
  (at 233.68 101.6 0)
  (unit 1)
  (exclude_from_sim no)
  (in_bom yes)
  (on_board yes)
  (dnp no)
  (fields_autoplaced yes)
  (property "Reference" "J5" (at 236.22 100.3299 0) (effects (font (size 1.27 1.27)) (justify left)))
  (property "Value" "OUT-" (at 236.22 102.8699 0) (effects (font (size 1.27 1.27)) (justify left)))
  (property "Footprint" "Connector_Wire:SolderWirePad_1x01_SMD_1.5x3mm" (at 233.68 101.6 0) (effects (font (size 1.27 1.27)) (hide yes)))
  (property "Datasheet" "~" (at 233.68 101.6 0) (effects (font (size 1.27 1.27)) (hide yes)))
  (property "Description" "Generic connector, single row, 01x01, script generated (kicad-library-utils/schlib/autogen/connector/)" (at 233.68 101.6 0) (effects (font (size 1.27 1.27)) (hide yes)))
  (pin "1"))
 (symbol
  (lib_id "JDY-68A:JDY-68A")
  (at 91.44 90.17 0)
  (unit 1)
  (exclude_from_sim no)
  (in_bom yes)
  (on_board yes)
  (dnp no)
  (property "Reference" "BT2" (at 84.582 74.168 0) (effects (font (size 1.27 1.27))))
  (property "Value" "JDY-68A" (at 87.122 76.2 0) (effects (font (size 1.27 1.27))))
  (property "Footprint" "JDY68A:JDY-68A_Module" (at 91.44 78.74 0) (effects (font (size 1.27 1.27)) (hide yes)))
  (property "Datasheet" "" (at 91.44 80.01 0) (effects (font (size 1.27 1.27)) (hide yes)))
  (property "Description" "JDY-68A Dual-Mode BLE 5.1 + Audio Bluetooth Module" (at 91.44 81.28 0) (effects (font (size 1.27 1.27)) (hide yes)))
  (pin "8")
  (pin "9")
  (pin "3")
  (pin "13")
  (pin "6")
  (pin "14")
  (pin "2")
  (pin "5")
  (pin "11")
  (pin "12")
  (pin "16")
  (pin "7")
  (pin "15")
  (pin "1")
  (pin "4")
  (pin "10"))
 (symbol
  (lib_id "power:GND")
  (at 68.58 100.33 0)
  (unit 1)
  (exclude_from_sim no)
  (in_bom yes)
  (on_board yes)
  (dnp no)
  (fields_autoplaced yes)
  (property "Reference" "#PWR046" (at 68.58 106.68 0) (effects (font (size 1.27 1.27)) (hide yes)))
  (property "Value" "GND" (at 68.58 105.41 0) (effects (font (size 1.27 1.27))))
  (property "Footprint" "" (at 68.58 100.33 0) (effects (font (size 1.27 1.27)) (hide yes)))
  (property "Datasheet" "" (at 68.58 100.33 0) (effects (font (size 1.27 1.27)) (hide yes)))
  (property "Description" "Power symbol creates a global label with name \"GND\" , ground" (at 68.58 100.33 0) (effects (font (size 1.27 1.27)) (hide yes)))
  (pin "1"))
 (symbol
  (lib_id "power:+1V0")
  (at 189.23 55.88 0)
  (unit 1)
  (exclude_from_sim no)
  (in_bom yes)
  (on_board yes)
  (dnp no)
  (property "Reference" "#PWR040" (at 189.23 59.69 0) (effects (font (size 1.27 1.27)) (hide yes)))
  (property "Value" "+OUT" (at 187.198 51.816 0) (effects (font (size 1.27 1.27) (thickness 0.254)
    (bold yes))))
  (property "Footprint" "" (at 189.23 55.88 0) (effects (font (size 1.27 1.27)) (hide yes)))
  (property "Datasheet" "" (at 189.23 55.88 0) (effects (font (size 1.27 1.27)) (hide yes)))
  (property "Description" "Power symbol creates a global label with name \"+1V0\"" (at 189.23 55.88 0) (effects (font (size 1.27 1.27)) (hide yes)))
  (pin "1"))
 (symbol
  (lib_id "power:GND")
  (at 144.78 83.82 0)
  (unit 1)
  (exclude_from_sim no)
  (in_bom yes)
  (on_board yes)
  (dnp no)
  (property "Reference" "#PWR045" (at 144.78 90.17 0) (effects (font (size 1.27 1.27)) (hide yes)))
  (property "Value" "GND" (at 144.78 87.63 0) (effects (font (size 1.27 1.27))))
  (property "Footprint" "" (at 144.78 83.82 0) (effects (font (size 1.27 1.27)) (hide yes)))
  (property "Datasheet" "" (at 144.78 83.82 0) (effects (font (size 1.27 1.27)) (hide yes)))
  (property "Description" "Power symbol creates a global label with name \"GND\" , ground" (at 144.78 83.82 0) (effects (font (size 1.27 1.27)) (hide yes)))
  (pin "1"))
 (symbol
  (lib_id "Device:C_Small")
  (at 121.92 92.71 90)
  (unit 1)
  (exclude_from_sim no)
  (in_bom yes)
  (on_board yes)
  (dnp no)
  (property "Reference" "C24" (at 121.92 98.298 90) (effects (font (size 1.27 1.27))))
  (property "Value" "10uF" (at 121.666 96.266 90) (effects (font (size 1.27 1.27))))
  (property "Footprint" "Capacitor_SMD:C_0805_2012Metric_Pad1.18x1.45mm_HandSolder" (at 121.92 92.71 0) (effects (font (size 1.27 1.27)) (hide yes)))
  (property "Datasheet" "~" (at 121.92 92.71 0) (effects (font (size 1.27 1.27)) (hide yes)))
  (property "Description" "Unpolarized capacitor, small symbol" (at 121.92 92.71 0) (effects (font (size 1.27 1.27)) (hide yes)))
  (pin "1")
  (pin "2")))
